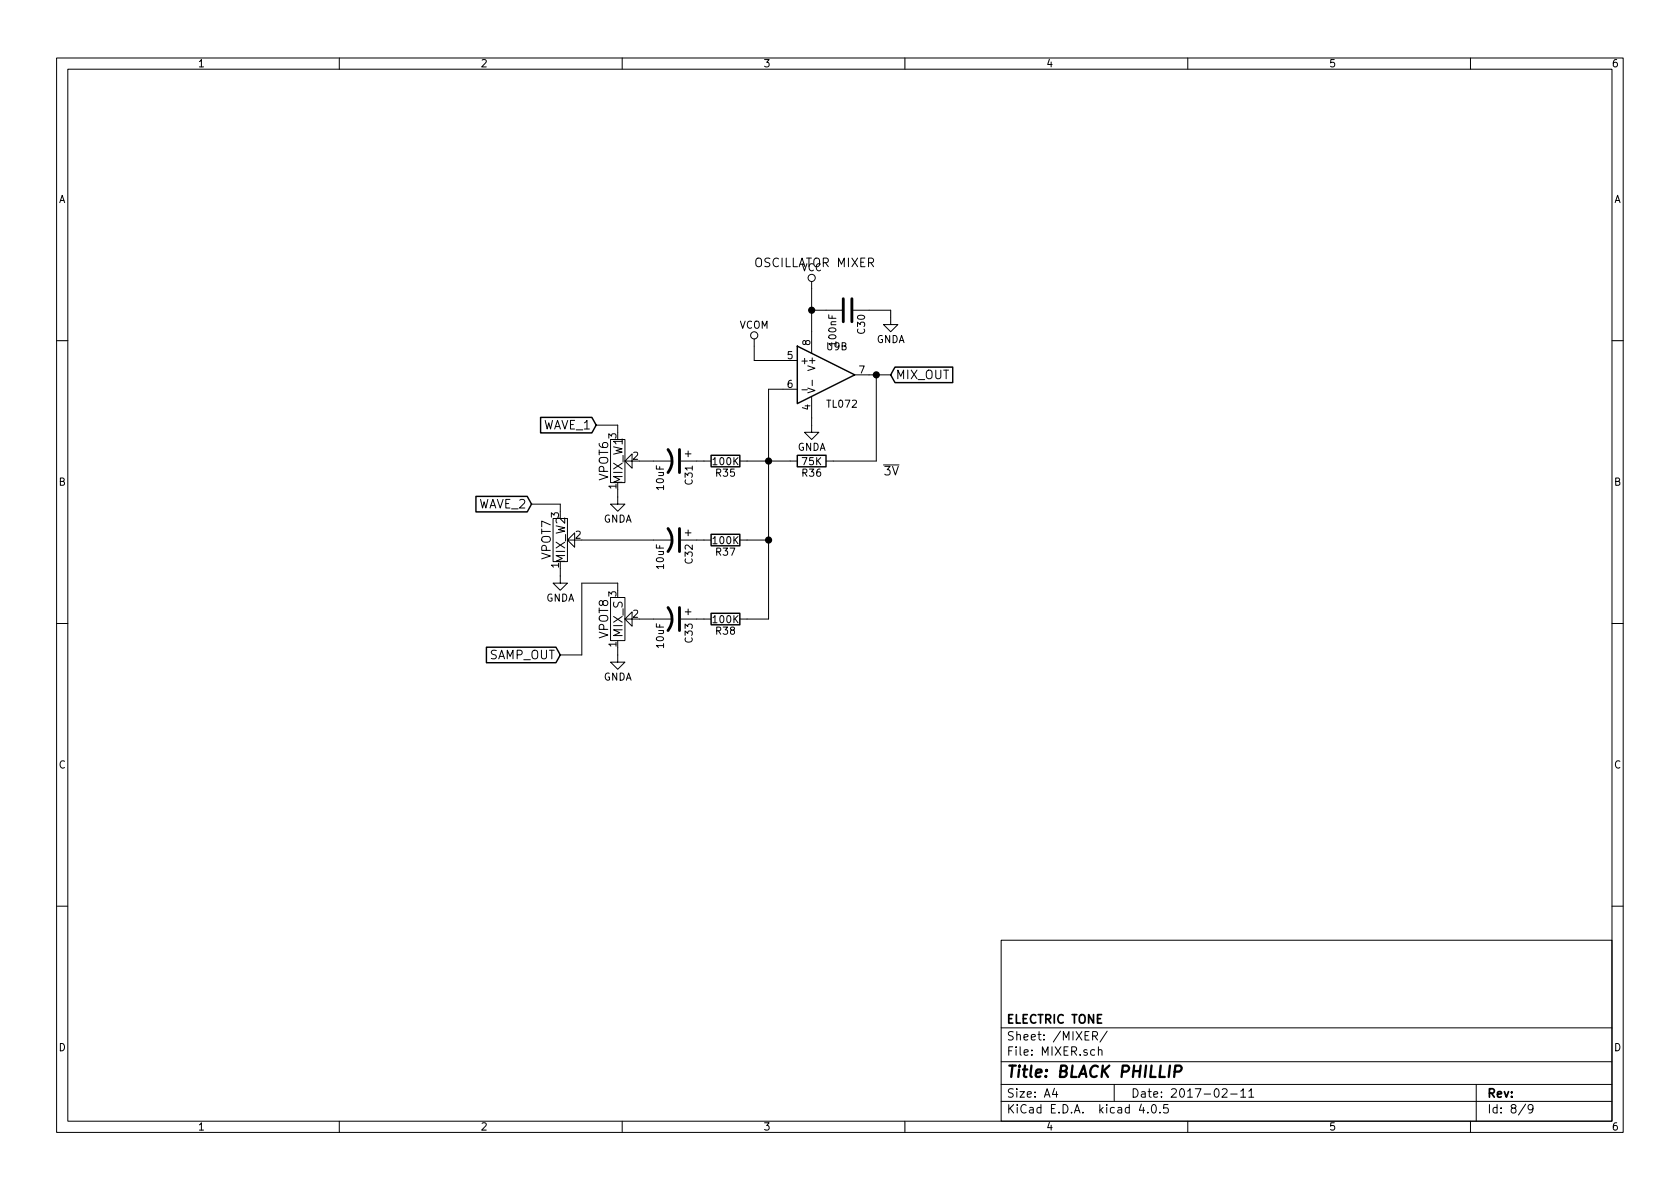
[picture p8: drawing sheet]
<svg xmlns="http://www.w3.org/2000/svg" width="297mm" height="210mm" viewBox="0 0 297 210" stroke-linecap="round" stroke-linejoin="round" font-family="sans-serif">
<g fill="none" stroke="#000" stroke-width=".18">
<path d="M10 10.3h277v189.9h-277zM12 12.2h273v186.1h-273zM60 10.3v1.9M110 10.3v1.9M160 10.3v1.9M210 10.3v1.9M260 10.3v1.9M133.3 59.9v3.8h7.7M143.5 49.8v12.7M143.5 54.9h5.3M150.9 54.9h6.6v2.5h1.2l-1.2 1.3-1.3-1.3h1.3M10 60.2h2"/>
<path d="M105.4 75.2h3.8v1.2M107.9 77.7h2.6v7.6h-2.6zM121.7 79.8v1M141 68.8h-5.1v40.7h-5.1M141.8 68.9h.9M142.8 68.6l1.3 .5-1.3 .4M143.5 70.1v6.3h1.3l-1.3 1.3-1.3-1.3h1.3M143.6 67.2v1M151.1 66.3h6.4M154.9 66.3v15.2h-8.9M285 60.2h2M94 89.1h5.1v1.3"/>
<path d="M97.8 91.7h2.5v7.6h-2.5zM100.3 95.5l1.3 1.3v-2.6l-1.3 1.3h1.3M102.9 95.5h16M109.2 86.6v2.5h1.3l-1.3 1.3-1.3-1.3h1.3M110.5 81.5l1.3 1.3v-2.5l-1.3 1.2h1.3M113 81.5h5.9M120.4 81.5h5.3M120.4 95.5h5.3M121.2 80.3h1M121.2 94.2h1M121.7 93.7v1M130.8 81.5h10.2"/>
<path d="M130.8 95.5h5.1M10 110.3h2M99.1 100.6v2.5h1.2l-1.2 1.3-1.3-1.3h1.3M107.9 105.7h2.6v7.6h-2.6zM109.2 114.5v2.6h1.3l-1.3 1.3-1.3-1.3h1.3M109.2 104.4v-1.3h-6.3v12.7h-3.8M110.5 109.5l1.3 1.2v-2.5l-1.3 1.3h1.3M113 109.5h5.9M120.4 109.5h5.3M121.2 108.2h1M121.7 107.7v1M285 110.3h2"/>
<path d="M10 160.2h2M177 166.3h108v32h-108zM285 160.2h2M60 198.3v1.9M110 198.3v1.9M160 198.3v1.9M177 194.8h108M177 191.8h108M177 187.8h108M177 181.8h108M186.4 192.5l-.3 1h.9M186.8 193v1"/>
<path d="M193.2 183.2l.7-.1 .2-.2-.1-.3-.2-.2h-.6v1.5M193.5 183.2l.6 .7M194.2 185.7l.2-.1 .4 .1v.9M194.2 185.1v1.5M195.8 182.3l-1.3 2M197 191.8v3M201.8 195.2l-.4 1.1h1M202.9 196.7v.1M203.8 195.4l.1-.1a.81 .81 0 0 1 .6 .6 .81 .81 0 0 1-.3 .8l-.1 .1a.8 .8 0 0 1-.6-.6 .8 .8 0 0 1 .3-.8zM205.1 196.7v.1M206.5 195.3h-.7l-.1 .7 .2-.1 .5 .1 .2 .2-.1 .5-.2 .1-.6-.1M210 198.3v1.9"/>
<path d="M216.1 192.7l.2-.2h.4l.3 .5-1 1h1M217.6 193.5h1.1M219.4 193l.4-.5v1.5M219.4 194h.8M220.8 193l.4-.5v1.5M220.8 194h.9M260 198.3v1.9M261 191.8v6.5M269.7 195.2l-1.2 2M271 196l-.2 .3h-.3l-.3-.3v-.4l.1-.2 .5-.1 .2 .2a1.19 1.19 0 0 1-.2 1.2l-.5 .1"/>
<circle cx="133.3" cy="59.3" r=".63"/>
<circle cx="143.5" cy="49.1" r=".63"/>
</g>
<path d="M207.7 189.5h.8a.56 .56 0 0 0 .4-.5 .56 .56 0 0 0-.3-.6h-.8l-.2 2" fill="none" stroke="#000" stroke-width=".41"/>
<path d="M95.6 73.8h9l.8 1.4-.8 1.3h-9zM141 61.2l10.1 5.1-10.1 5.1zM158.2 64.9h10.3v2.8h-10.3l-.7-1.4zM84.2 87.8h9l.8 1.3-.8 1.4h-9zM125.7 94.5h5.1v2h-5.1zM125.7 80.5h5.1v2h-5.1zM141 80.5h5v2h-5zM86 114.4h12.3l.8 1.4-.8 1.4h-12.3zM125.7 108.5h5.1v2h-5.1z" fill="none" stroke="#000" stroke-width=".25"/>
<g fill="#000" stroke="#000" stroke-width=".25">
<circle cx="143.5" cy="54.9" r=".51"/>
<circle cx="154.9" cy="66.3" r=".51"/>
<circle cx="135.9" cy="95.5" r=".51"/>
<circle cx="135.9" cy="81.5" r=".51"/>
</g>
<path d="M149.1 52.8v4.1M150.6 52.8v4.1M118.1 79.5a3.3 3.3 0 0 1 0 4.1M120.1 79.5v4.1M118.1 93.5a3.3 3.3 0 0 1 0 4M120.1 93.5v4M118.1 107.4a3.3 3.3 0 0 1 0 4.1M120.1 107.4v4.1" fill="none" stroke="#000" stroke-width=".51"/>
<text font-size="2.8" x="178" y="190.5">Title: BLACK PHILLIP</text>
<g font-size="2.1">
<text x="133.3" y="47.2">OSCILLATOR MIXER</text>
<text x="158.4" y="67.1">MIX_OUT</text>
<text x="95.8" y="75.9">WAVE_1</text>
<text x="84.3" y="89.9">WAVE_2</text>
<text x="107.5" y="85" transform="rotate(-90 107.5 85)">VPOT6</text>
<text x="110.1" y="85.6" transform="rotate(-90 110.1 85.6)">MIX_W1</text>
<text x="156.2" y="84.1">3V</text>
<text x="97.4" y="99" transform="rotate(-90 97.4 99)">VPOT7</text>
<text x="99.9" y="99.5" transform="rotate(-90 99.9 99.5)">MIX_W2</text>
<text x="107.5" y="112.9" transform="rotate(-90 107.5 112.9)">VPOT8</text>
<text x="110.1" y="112.6" transform="rotate(-90 110.1 112.6)">MIX_S</text>
<text x="86.4" y="116.6">SAMP_OUT</text>
<text x="178" y="184">Sheet: /MIXER/</text>
<text x="178" y="181">ELECTRIC TONE</text>
<text x="178" y="186.7">File: MIXER.sch</text>
<text x="178" y="196.9">KiCad E.D.A. kicad 4.0.5</text>
<text x="178" y="194.1">Size: A4</text>
<text x="200" y="194.1">Date: 2017-02-11</text>
<text x="263" y="194.1">Rev:</text>
<text x="263" y="196.9">Id: 8/9</text>
</g>
<g font-size="1.8">
<text x="35" y="11.9">1</text>
<text x="85" y="11.9">2</text>
<text x="135" y="11.9">3</text>
<text x="185" y="11.9">4</text>
<text x="235" y="11.9">5</text>
<text x="285" y="11.9">6</text>
<text x="10.4" y="35.9">A</text>
<text x="285.4" y="35.9">A</text>
<text x="141.7" y="47.9">VCC</text>
<text x="130.7" y="58.1">VCOM</text>
<text x="152.9" y="59" transform="rotate(-90 152.9 59)">C30</text>
<text x="139.2" y="63.5">5</text>
<text x="141.5" y="64.4">+</text>
<text x="143.3" y="61.1" transform="rotate(-90 143.3 61.1)">8</text>
<text x="144.1" y="65.2" transform="rotate(-90 144.1 65.2)">V+</text>
<text x="146.2" y="61.9">U9B</text>
<text x="147.9" y="61" transform="rotate(-90 147.9 61)">100nF</text>
<text x="154.9" y="60.6">GNDA</text>
<text x="139.2" y="68.6">6</text>
<text x="151.9" y="66">7</text>
<text x="109" y="77.5" transform="rotate(-90 109 77.5)">3</text>
<text x="143.3" y="72.5" transform="rotate(-90 143.3 72.5)">4</text>
<text x="146.3" y="72.1">TL072</text>
<text x="111.9" y="81.3">2</text>
<text x="126.2" y="82.2">100K</text>
<text x="140.9" y="79.7">GNDA</text>
<text x="141.9" y="82.2">75K</text>
<text x="10.4" y="85.9">B</text>
<text x="109" y="86.5" transform="rotate(-90 109 86.5)">1</text>
<text x="117.4" y="86.6" transform="rotate(-90 117.4 86.6)">10uF</text>
<text x="122.5" y="85.6" transform="rotate(-90 122.5 85.6)">C31</text>
<text x="126.6" y="84.3">R35</text>
<text x="141.9" y="84.3">R36</text>
<text x="285.4" y="85.9">B</text>
<text x="98.8" y="91.5" transform="rotate(-90 98.8 91.5)">3</text>
<text x="101.8" y="95.2">2</text>
<text x="106.6" y="92.4">GNDA</text>
<text x="98.8" y="100.4" transform="rotate(-90 98.8 100.4)">1</text>
<text x="117.4" y="100.5" transform="rotate(-90 117.4 100.5)">10uF</text>
<text x="122.5" y="99.6" transform="rotate(-90 122.5 99.6)">C32</text>
<text x="126.2" y="96.2">100K</text>
<text x="126.6" y="98.2">R37</text>
<text x="96.5" y="106.4">GNDA</text>
<text x="109" y="105.5" transform="rotate(-90 109 105.5)">3</text>
<text x="111.9" y="109.2">2</text>
<text x="122.5" y="113.6" transform="rotate(-90 122.5 113.6)">C33</text>
<text x="126.2" y="110.2">100K</text>
<text x="126.6" y="112.2">R38</text>
<text x="109" y="114.4" transform="rotate(-90 109 114.4)">1</text>
<text x="117.4" y="114.5" transform="rotate(-90 117.4 114.5)">10uF</text>
<text x="106.6" y="120.3">GNDA</text>
<text x="10.4" y="135.9">C</text>
<text x="285.4" y="135.9">C</text>
<text x="10.4" y="185.9">D</text>
<text x="285.4" y="185.9">D</text>
<text x="35" y="199.9">1</text>
<text x="85" y="199.9">2</text>
<text x="135" y="199.9">3</text>
<text x="185" y="199.9">4</text>
<text x="235" y="199.9">5</text>
<text x="285" y="199.9">6</text>
</g>
</svg>
